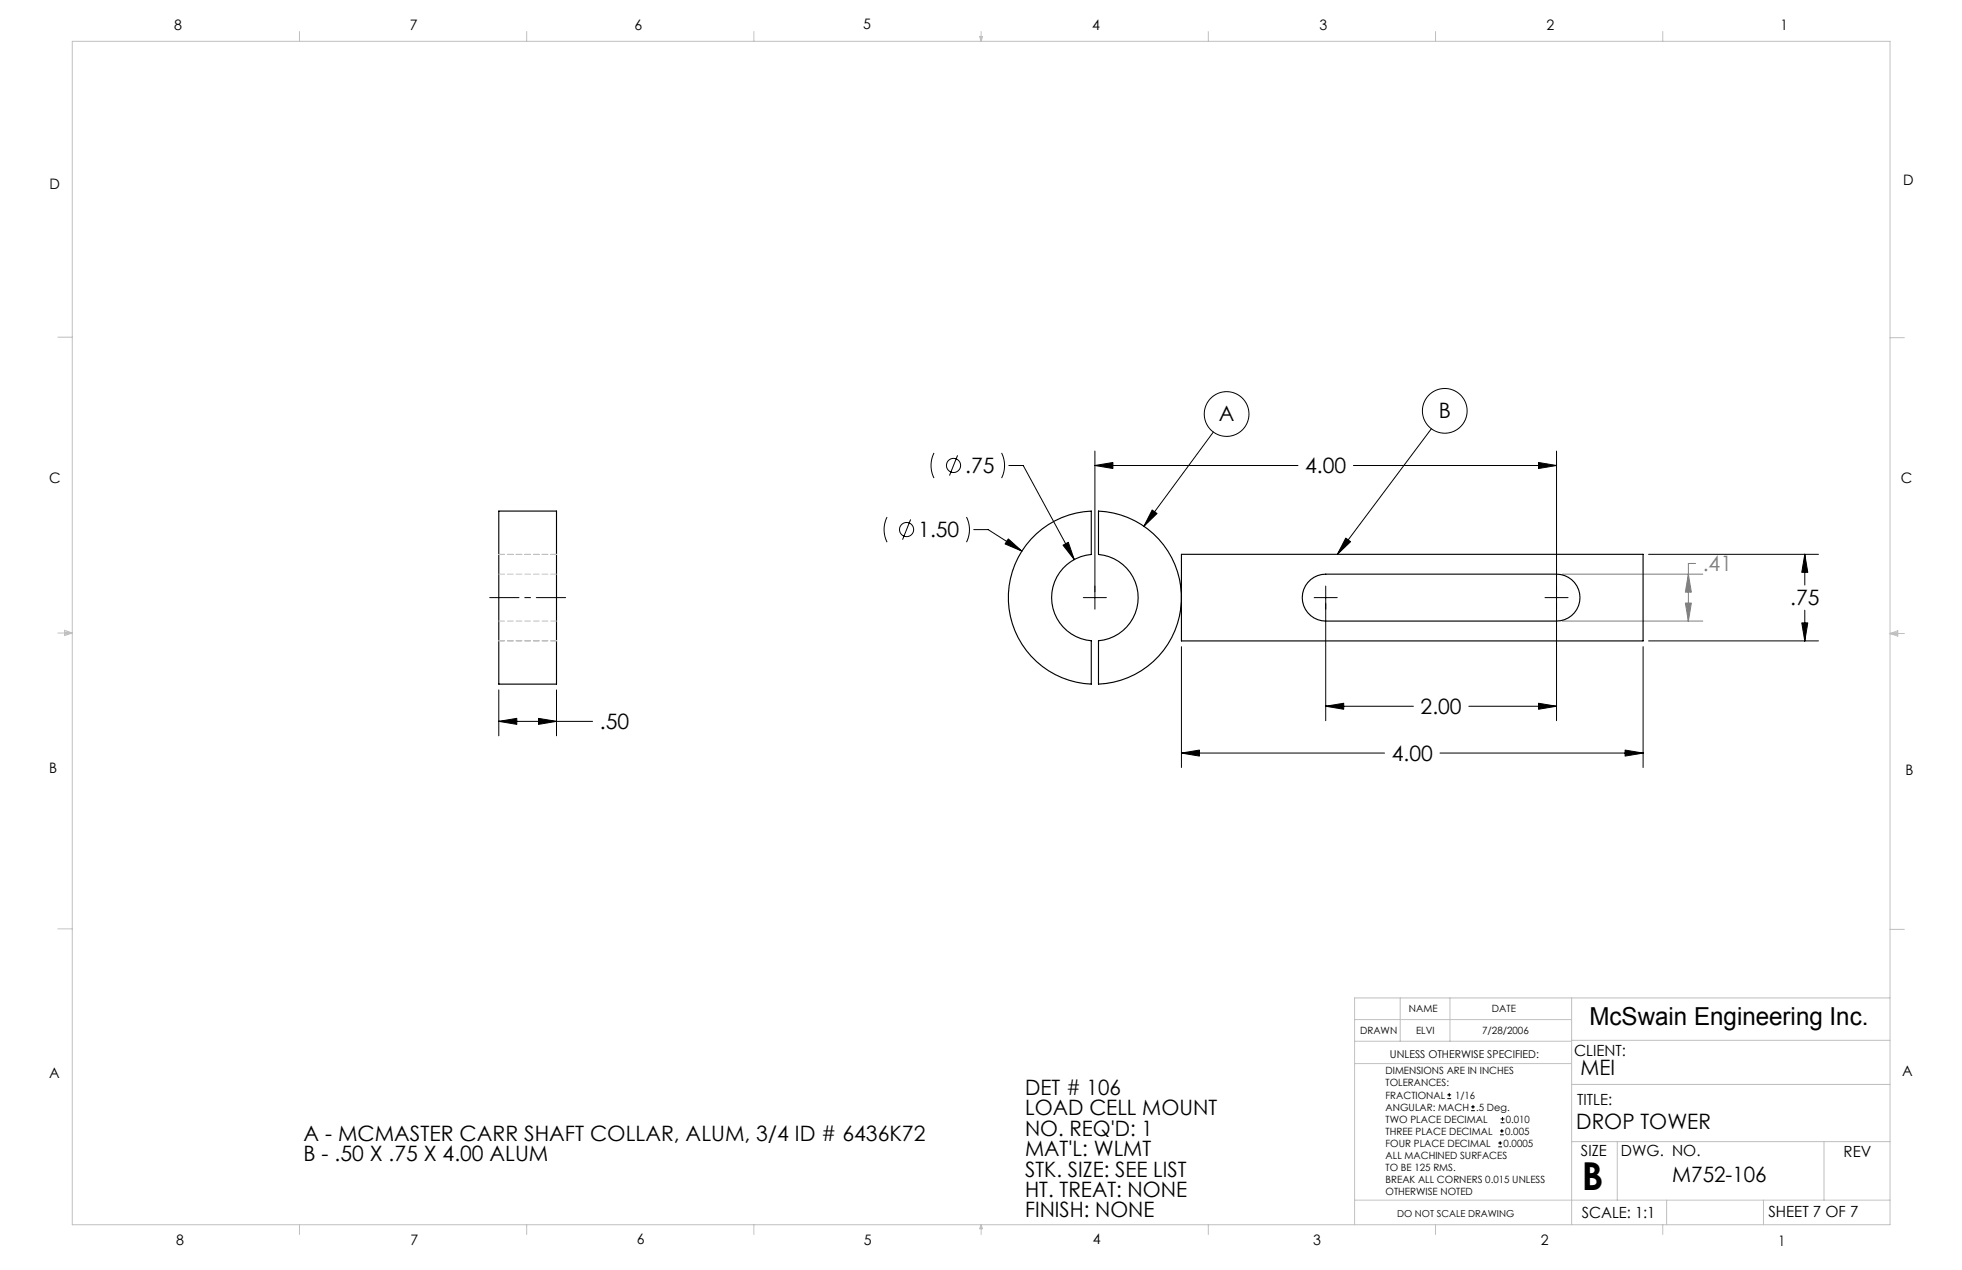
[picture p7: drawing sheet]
<svg xmlns="http://www.w3.org/2000/svg" width="432mm" height="279mm" viewBox="0 0 432 279" stroke-linecap="round" stroke-linejoin="round" font-family="sans-serif">
<g fill="none" stroke="#000" stroke-width=".22">
<path d="M205.6 99.6a6.2 6.2 0 0 0 0 5.6M220.4 99.6a6.2 6.2 0 0 1 0 5.6M241 99.2v34.8M267 95l-15.2 20.8M315 94.3l-20.7 27.7M342.6 99.2v59.4M195.2 113.7a6.2 6.2 0 0 0 0 5.6M200.4 114.3l-1.8 4.4M210.7 100.2l-1.7 4.4M212.7 113.7a6.2 6.2 0 0 1 0 5.6M214.3 116.5h3.2l7.4 4.7M221.9 118.6l3 2.6-3.7-1.5z"/>
<path d="M222 102.4h3.2l11.2 20.7M234 119.9l1.1-.6 1.3 3.8zM241 102.4l3.9-.6v1.3zM241 102.4h44.7M253.6 112.2l1 .8-2.8 2.8zM296.2 118.4l1 .8-2.9 2.8zM297.9 102.4h44.7M338.6 101.8l4 .6-4 .7zM238.4 131.5h5.1M289.2 131.5h5.1M291.8 128.9v29.7M340 131.5h5.1"/>
<path d="M362.8 122h37.4M396.5 137h1.4l-.7 4zM397.2 122l.7 3.9h-1.4zM397.2 122v6.7M397.2 134.2v6.8M109.8 158.7l3.9-.7v1.4zM109.8 151.8v10.1M109.8 158.7h20.6M118.5 158l4 .7-4 .7zM122.5 151.8v10.1M260 142.3v26.6M291.8 155.4l3.9-.7v1.3z"/>
<path d="M291.8 155.4h19.3M323.3 155.4h19.3M338.6 154.7l4 .7-4 .6zM361.6 142.3v26.6M362.8 141h37.4M260 165.7l4-.7v1.3zM260 165.7h44.7M316.9 165.7h44.7M357.7 165l3.9 .7-3.9 .6zM318.5 241.7h.9M318.5 240.9h.9M318.9 240.4v.9"/>
<path d="M323.8 244.4h.8M323.8 243.5h.8M324.2 243.1v.8M329.7 252.3h.9M329.7 251.5h.9M330.1 249.7h.9M330.1 248.8h.9M330.2 251v.9M330.3 247h.8M330.3 246.2h.8M330.5 248.4v.8M330.7 245.7v.9"/>
<circle cx="270" cy="91.1" r="4.9"/>
<circle cx="318" cy="90.4" r="4.9"/>
<circle cx="199.5" cy="116.5" r="1.56"/>
<circle cx="209.9" cy="102.4" r="1.56"/>
</g>
<path d="M107.8 131.5h16.7" fill="none" stroke="#000" stroke-width=".22" stroke-dasharray="15.2 1.3 1.3 1.3" stroke-dashoffset="8.8"/>
<g fill="none" stroke="#c0c0c0" stroke-width=".22">
<path d="M15.9 9.1h400.1v260.3h-400.1zM65.9 6.9v2.2M115.9 6.9v2.2M165.9 6.9v2.2M215.6 8h.6l-.3 1.1zM215.7 8l.2 1.1M215.9 6.9v2.2M216.1 8l-.2 1.1M265.9 6.9v2.2M315.9 6.9v2.2M365.9 6.9v2.2M12.7 74.2h3.2"/>
<path d="M416 74.3h3.1M12.7 139.3h3.2M14.2 139l1.7 .3M14.2 138.7l1.7 .6-1.7 .5zM15.9 139.3l-1.7 .2M416 139.4h3.1M416 139.4l1.7-.6v1.1zM416 139.4l1.7 .2M417.7 139.1l-1.7 .3M12.7 204.4h3.2M308.2 219.5v9.6M319.1 219.5v9.6"/>
<path d="M345.9 219.5v49.9M416 204.5h3.1M416 219.5h-117.9v49.9M298.1 234h47.8M298.1 229.1h47.8M298.1 224.3h47.8M345.9 228.9h70.1M345.9 238.6h70.1M345.9 251.2h70.1M355.9 251.2v12.8M401.4 251.2v12.8M65.9 269.4v2.2"/>
<path d="M115.9 269.4v2.2M165.9 269.4v2.2M215.9 269.4v2.2M215.9 269.4l.3 .9h-.6zM265.9 269.4v2.2M298.1 264h117.9M315.9 269.4v2.2M365.9 269.4v2.2M366.8 264v5.4M388.1 264v5.4"/>
</g>
<path d="M343.8 136.6h31M343.8 126.3h31M370.9 132.7h1.3l-.6 3.9zM371.6 126.3l.6 4h-1.3zM373.2 124h-1.6v12.6" fill="none" stroke="#808080" stroke-width=".22"/>
<g fill="#000">
<path d="M253.6 112.2l1 .8-2.8 2.8zM296.2 118.4l1 .8-2.9 2.8z"/>
<path d="M118.5 158l4 .7-4 .7zM109.8 158.7l3.9-.7v1.4zM397.2 122l.7 3.9h-1.4zM396.5 137h1.4l-.7 4zM260 165.7l4-.7v1.3zM357.7 165l3.9 .7-3.9 .6zM338.6 101.8l4 .6-4 .7zM241 102.4l3.9-.6v1.3zM338.6 154.7l4 .7-4 .6zM291.8 155.4l3.9-.7v1.3zM234 119.9l2.4 3.2-1.3-3.8zM221.9 118.6l-.7 1.1 3.7 1.5z"/>
</g>
<path d="M370.9 132.7h1.3l-.6 3.9zM371.6 126.3l.6 4h-1.3z" fill="#808080"/>
<path d="M109.8 112.4h12.7v38.1h-12.7zM226.9 118.6a19.1 19.1 0 0 1 13.3-6.2v9.6a9.5 9.5 0 0 0-8.8 9.5 9.5 9.5 0 0 0 8.8 9.5v9.5a19.1 19.1 0 0 1-16.8-11.7 19.1 19.1 0 0 1 3.5-20.2zM241.8 112.4a19.1 19.1 0 0 1 18.2 19.1 19.1 19.1 0 0 1-18.2 19v-9.5a9.5 9.5 0 0 0 8.7-9.5 9.5 9.5 0 0 0-8.7-9.5zM260 122h101.6v19h-101.6zM288.4 127.5a5.2 5.2 0 0 1 3.4-1.2h50.8a5.2 5.2 0 0 1 5.1 5.2 5.2 5.2 0 0 1-5.1 5.1h-50.8a5.2 5.2 0 0 1-4.9-3.4 5.2 5.2 0 0 1 1.5-5.7z" fill="none" stroke="#000" stroke-width=".25"/>
<path d="M109.8 122h12.7M122.5 122h-12.7M122.5 136.6h-12.7M122.5 126.3h-12.7M109.8 141h12.7M122.5 141h-12.7" fill="none" stroke="#c0c0c0" stroke-width=".22" stroke-dasharray="1.3 .6"/>
<text font-size="8.5" x="348.1" y="261.8">B</text>
<text font-size="5.5" x="349.8" y="225.5">McSwain Engineering Inc.</text>
<g font-size="4.7">
<text x="268.2" y="92.7">A</text>
<text x="316.6" y="92">B</text>
<text x="212.4" y="104.1">.75</text>
<text x="287.2" y="104.1">4.00</text>
<text x="202.1" y="118.2">1.50</text>
<text x="394" y="133.2">.75</text>
<text x="132" y="160.4">.50</text>
<text x="312.6" y="157.1">2.00</text>
<text x="306.3" y="167.4">4.00</text>
<text x="347.8" y="236.6">MEI</text>
<text x="225.6" y="240.9">DET # 106</text>
<text x="225.6" y="245.4">LOAD CELL MOUNT</text>
<text x="66.8" y="250.9">A - MCMASTER CARR SHAFT COLLAR, ALUM, 3/4 ID # 6436K72</text>
<text x="225.6" y="249.9">NO. REQ'D: 1</text>
<text x="346.9" y="248.3">DROP TOWER</text>
<text x="66.8" y="255.5">B - .50 X .75 X 4.00 ALUM</text>
<text x="225.6" y="254.4">MAT'L: WLMT</text>
<text x="225.6" y="258.8">STK. SIZE: SEE LIST</text>
<text x="225.6" y="263.3">HT. TREAT: NONE</text>
<text x="368" y="260.1">M752-106</text>
<text x="225.6" y="267.8">FINISH: NONE</text>
</g>
<text font-size="4.7" fill="#808080" x="374.8" y="125.7">.41</text>
<g font-size="3.4">
<text x="346.4" y="232.4">CLIENT:</text>
<text x="347.1" y="243.1">TITLE:</text>
<text x="347.9" y="254.3">SIZE</text>
<text x="356.7" y="254.3">DWG. NO.</text>
<text x="405.7" y="254.4">REV</text>
<text x="348.1" y="267.9">SCALE: 1:1</text>
<text x="389.2" y="267.7">SHEET 7 OF 7</text>
</g>
<g font-size="3.2">
<text x="38.3" y="6.6">8</text>
<text x="90.2" y="6.7">7</text>
<text x="139.7" y="6.5">6</text>
<text x="190" y="6.5">5</text>
<text x="240.4" y="6.5">4</text>
<text x="290.4" y="6.7">3</text>
<text x="340.4" y="6.5">2</text>
<text x="391.9" y="6.7">1</text>
<text x="10.9" y="41.5">D</text>
<text x="418.9" y="40.7">D</text>
<text x="10.9" y="106.2">C</text>
<text x="418.4" y="106.4">C</text>
<text x="10.8" y="170.2">B</text>
<text x="419.4" y="170.5">B</text>
<text x="10.8" y="237.2">A</text>
<text x="418.6" y="236.7">A</text>
<text x="38.8" y="273.8">8</text>
<text x="90.4" y="273.8">7</text>
<text x="140.2" y="273.8">6</text>
<text x="190.1" y="273.9">5</text>
<text x="240.5" y="273.8">4</text>
<text x="289" y="273.8">3</text>
<text x="339.1" y="273.8">2</text>
<text x="391.4" y="274.1">1</text>
</g>
<text font-size="2.4" x="305.9" y="232.7">UNLESS OTHERWISE SPECIFIED:</text>
<g font-size="2.2">
<text x="299.3" y="227.5">DRAWN</text>
<text x="310.1" y="222.6">NAME</text>
<text x="311.7" y="227.4">ELVI</text>
<text x="326.2" y="227.4">7/28/2006</text>
<text x="328.4" y="222.7">DATE</text>
<text x="304.9" y="236.4">DIMENSIONS ARE IN INCHES</text>
<text x="304.9" y="239">TOLERANCES:</text>
<text x="304.9" y="241.7">FRACTIONAL</text>
<text x="304.9" y="244.3">ANGULAR: MACH</text>
<text x="320.2" y="241.7">1/16</text>
<text x="324.9" y="244.3">.5 Deg.</text>
<text x="304.9" y="249.6">THREE PLACE DECIMAL</text>
<text x="304.9" y="247">TWO PLACE DECIMAL</text>
<text x="331.2" y="249.6">0.005</text>
<text x="331.4" y="247">0.010</text>
<text x="304.9" y="252.3">FOUR PLACE DECIMAL</text>
<text x="304.9" y="254.9">ALL MACHINED SURFACES</text>
<text x="304.9" y="257.6">TO BE 125 RMS.</text>
<text x="330.9" y="252.3">0.0005</text>
<text x="304.9" y="260.2">BREAK ALL CORNERS 0.015 UNLESS</text>
<text x="304.9" y="262.9">OTHERWISE NOTED</text>
</g>
<text font-size="2.1" x="307.5" y="267.8">DO NOT SCALE DRAWING</text>
</svg>
